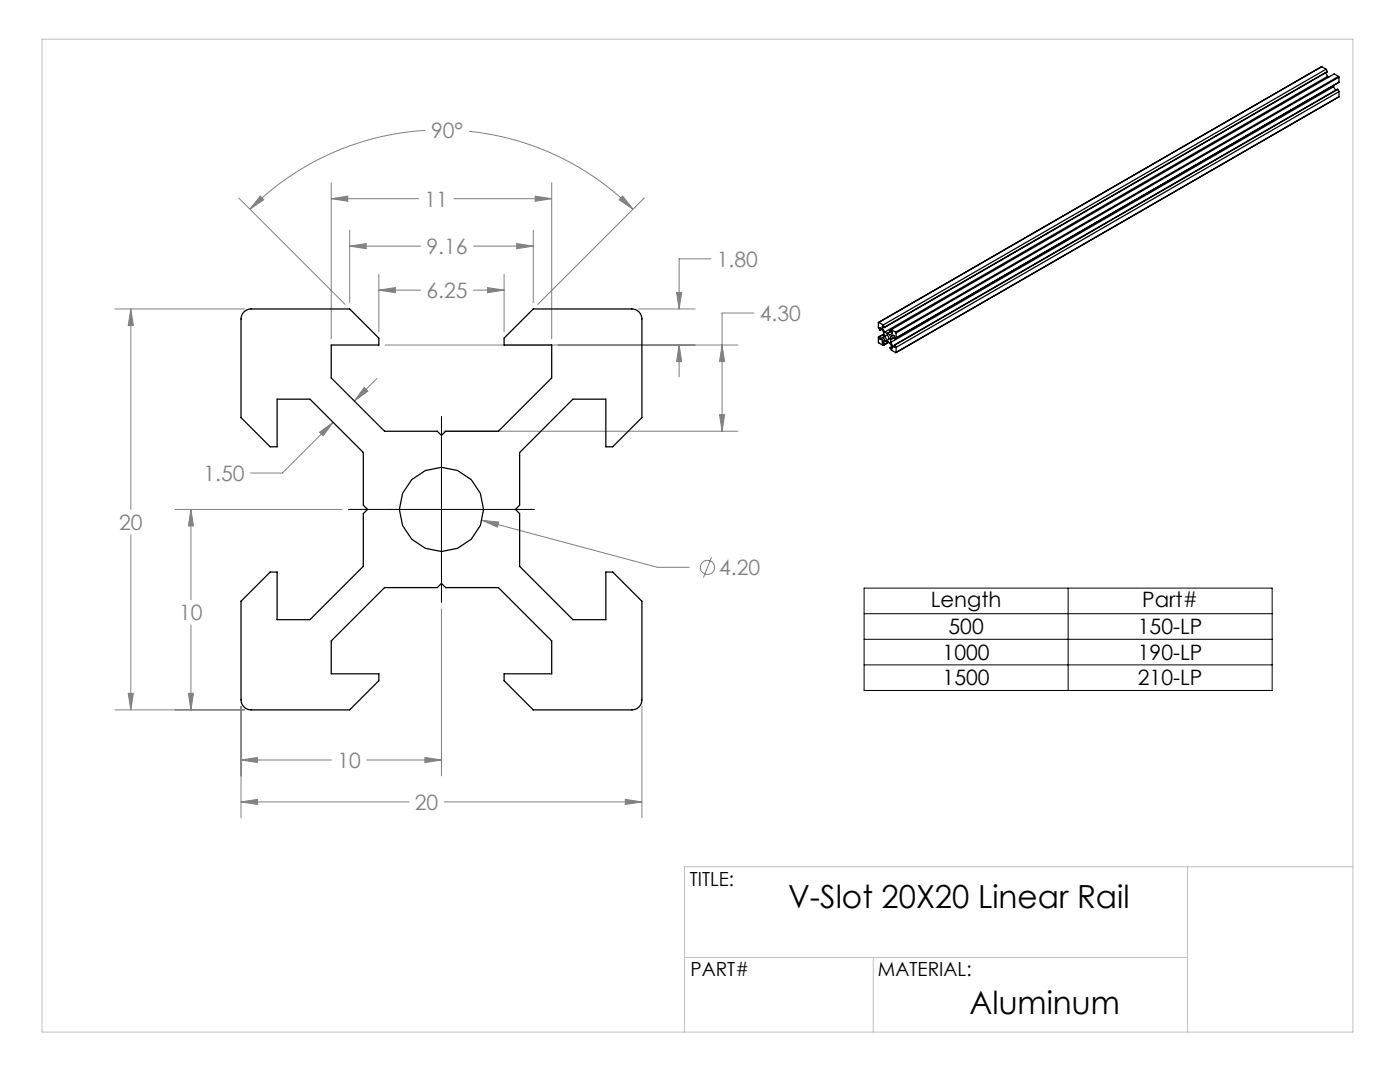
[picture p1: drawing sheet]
<svg xmlns="http://www.w3.org/2000/svg" width="279mm" height="216mm" viewBox="0 0 279 216" stroke-linecap="round" stroke-linejoin="round" font-family="sans-serif">
<g fill="none" stroke="#808080" stroke-width=".2">
<path d="M47.6 39.5l21.3 21.3M51.9 39.1l.7 .8-2.7 1.9zM66.1 36.5v31.1M66.1 39.6h17.5M66.1 39.6l3.3-.5v1.1zM84.8 26a54 54 0 0 0-34.9 15.8M90.6 39.6h19.5M93.6 26.2a54 54 0 0 1 32.7 15.6M106.8 39.1l3.3 .5-3.3 .6zM110.1 36.5v31.1M124.3 39.1l2 2.7-2.7-1.9zM128.6 39.5l-21.3 21.3"/>
<path d="M69.8 49.1l3.3-.5v1zM69.8 45.9v14.5M69.8 49.1h14.1M75.6 54.7v11.5M75.6 57.9h8.3M75.6 57.9l3.3-.5v1zM94.5 49.1h11.9M94.5 57.9h6.1M97.3 57.4l3.3 .5-3.3 .5zM100.6 54.7v11.5M103.1 48.6l3.3 .5-3.3 .5zM106.4 45.9v14.5"/>
<path d="M135 58.3h1l-.5 3.3zM141.9 51.6h-6.4v10M22.9 61.6h25.9M26.1 61.6v40.1M26.1 61.6l.5 3.4h-1zM72.7 77.3l.7 .7-2.7 2zM75.2 75.5l-4.5 4.5M76.9 68.8h70.4M127.4 61.6h11.3M135.5 68.8v6.4M135.5 68.8l.5 3.4h-1zM144.1 68.8l.5 3.4h-1z"/>
<path d="M150.5 62.5h-6.4v23.5M63.8 86.2l2.7-1.9-2 2.7zM66.5 84.3l-10.1 10.1h-6.4M88.5 86h58.8M143.6 82.7h1l-.5 3.3zM26.1 106.7v34.9M34.9 101.6h33.4M38.1 101.6v18.1M38.1 101.6l.5 3.4h-1zM96.2 103.8l35 9.4h6.4M96.2 103.8l3.3 .4-.2 1zM142 111.2l-1.6 4"/>
<path d="M25.6 138.3h1l-.5 3.3zM37.6 138.3h1l-.5 3.3zM38.1 124.7v16.9M88.1 121.5v33.3M22.9 141.6h25.9M48.1 151.6l3.3-.5v1.1zM48.1 140.9v22.3M48.1 151.6h18.1M73.2 151.6h14.9M84.8 151.1l3.3 .5-3.3 .6zM124.8 159.5l3.3 .5-3.3 .5zM128.1 140.9v22.3"/>
<path d="M48.1 160l3.3-.5v1zM48.1 160h33.5M88.7 160h39.4"/>
<circle cx="141.2" cy="113.2" r="1.41"/>
</g>
<path d="M88.1 83.1v37.1M69.5 101.6h37.2M172.5 117.4h81.4v20.4h-81.4zM213.2 117.4v20.4M172.5 122.5h81.4M172.5 127.6h81.4M172.5 132.7h81.4" fill="none" stroke="#000" stroke-width=".2"/>
<path d="M8.4 7.8h261.6v198.1h-261.6zM237 172.9v33M270 172.9h-133.4v33M136.6 191h100.4M174.3 191v14.9" fill="none" stroke="#c0c0c0" stroke-width=".2"/>
<path d="M26.1 61.6l.5 3.4h-1zM25.6 138.3h1l-.5 3.3zM48.1 160l3.3-.5v1zM124.8 159.5l3.3 .5-3.3 .5zM48.1 151.6l3.3-.5v1.1zM84.8 151.1l3.3 .5-3.3 .6zM37.6 138.3h1l-.5 3.3zM38.1 101.6l.5 3.4h-1zM96.2 103.8l3.1 1.4 .2-1zM143.6 82.7h1l-.5 3.3zM144.1 68.8l.5 3.4h-1zM106.8 39.1l3.3 .5-3.3 .6zM66.1 39.6l3.3-.5v1.1zM69.8 49.1l3.3-.5v1zM103.1 48.6l3.3 .5-3.3 .5zM75.6 57.9l3.3-.5v1zM97.3 57.4l3.3 .5-3.3 .5zM124.3 39.1l2 2.7-2.7-1.9zM51.9 39.1l.7 .8-2.7 1.9zM135.5 68.8l.5 3.4h-1zM135 58.3h1l-.5 3.3zM72.7 77.3l.7 .7-2.7 2zM63.8 86.2l2.7-1.9-2 2.7z" fill="#808080"/>
<g fill="none" stroke="#000" stroke-width=".25">
<path d="M263.8 13.3l-88.5 51M263.8 13.3l.8 .5M263.8 13.3l-88.4 51M264.5 14.5l.5 .7M264.6 13.8l.3 .5M264.6 13.8l-88.3 51M264.9 14.3l-88.4 51M264.9 14.3l-88.4 51.1M265 15.2l-88.4 51.1M265 15.2l.2 .2M266.1 17.3l-88.3 51M266.1 17.3l.5 .7"/>
<path d="M266.1 17v.3M267 17.8l-88.4 51.1M267 17.8l.2 .5M267 17.8l-88.5 51M267.1 15.3l.1 .1M267.1 15.3l-88.4 51M267.1 15.3l-.8-.5-88.4 51M267.2 19.3l-88.4 51.1M267.2 15.4l-88.4 51M267.2 16.4l-88.6 51.2M267.2 15.4v1M267.2 18.3v1"/>
<path d="M267.2 16.4l-.2 .2M267.2 18.3l-88.4 51M267.2 19.3l-88.4 51M48.7 62.2a2 2 0 0 1 1.4-.6h19.7l5.8 5.9v1.3h-9.5v6.6l10.6 10.6h10.6l.8 .9 .8-.9h10.6l10.6-10.6v-6.6h-9.5v-1.3l5.8-5.9h19.7a2 2 0 0 1 2 2v19.7l-5.8 5.8h-1.4v-9.5h-6.6l-10.6 10.7v10.5l-.8 .8 .8 .9v10.5l10.6 10.6h6.6v-9.5h1.4l5.8 5.9v19.6a2 2 0 0 1-2 2h-19.7l-5.8-5.8v-1.4h9.5v-6.5l-10.6-10.7h-10.6l-.8-.8-.8 .8h-10.6l-10.6 10.7v6.5h9.5v1.4l-5.8 5.8h-19.7a2 2 0 0 1-2-2v-19.6l5.8-5.9h1.4v9.5h6.6l10.6-10.6v-10.5l.8-.9-.8-.8v-10.5l-10.6-10.7h-6.6v9.5h-1.4l-5.8-5.8v-19.7a2 2 0 0 1 .6-1.4zM175.4 64.3l-.1 1.1 .3 .5M175.4 64.3l.9 .5M175.6 67.1v.1M175.6 65.9v-.5l.3 .2 .5 .8v.6v.5l-.5 .3-.3-.2M175.6 67.2v.4M176 65.7l-.4 .2M176.1 65.5l.5 .8M176.1 68.5l.4 .2"/>
<path d="M176.1 68.5v-.4l.5-.2 .5 .2a1.58 1.58 0 0 1 .9 1.5l-.4-.3M176.3 64.8l.2 .5M176.4 66.6l-1.1 .7v1.1l1 .5M176.4 66.7l-.8 .5M176.4 67.2l-.8 .4M176.4 65.3l-.3 .2M176.5 65.4l-.4-.3v.4M176.5 65.3v.1M176.5 68.7l-.2 .2M176.6 66.3l.4 .2M176.8 66.9a.54 .54 0 0 1 .5 .3 .54 .54 0 0 1-.1 .6l-.4-.3-.1-.4zM176.9 68l-.8 .5"/>
<path d="M177.3 68.3l-.8 .4M177.3 68.3l-1 .6M177.6 69.3l.3 .6 .9 .4M177.7 67.7l.1 .1M177.8 67.8v.5M177.8 68.3l.4 .8M177.8 67.7l.7-.4-.8 .4M177.8 67.7h-.1M177.8 66.1l-.8 .4M177.9 66.1l-.9 .4M177.9 65.8l-.3 .2 .4 .2v.4l-.4 .2-.5-.2M177.9 65.8l.8 .5"/>
<path d="M178 69.1l-.4 .2M178.5 68.8v.5l-.3-.2M178.5 68.8l.1 .1M178.5 67.4l-.7 .4M178.5 69l-.3 .1M178.6 67.6l-.1-.5-.3-.2-.4 .3v.5M178.6 68.9l.2 .4M178.7 66.3l.1 .1M178.8 66.4v1l-.2 .2M178.8 69.3v1"/>
<circle cx="88.1" cy="101.6" r="8.4"/>
</g>
<g font-size="6.3">
<text x="157.3" y="181.3">V-Slot 20X20 Linear Rail</text>
<text x="193.5" y="202.3">Aluminum</text>
</g>
<g font-size="4.2" fill="#808080">
<text x="86" y="27.5">90°</text>
<text x="84.7" y="41.3">11</text>
<text x="85.1" y="50.7">9.16</text>
<text x="143.1" y="53.3">1.80</text>
<text x="85.1" y="59.5">6.25</text>
<text x="151.6" y="64.1">4.30</text>
<text x="40.6" y="96">1.50</text>
<text x="23.8" y="105.8">20</text>
<text x="143.5" y="114.8">4.20</text>
<text x="35.8" y="123.8">10</text>
<text x="67.3" y="153.2">10</text>
<text x="82.8" y="161.6">20</text>
</g>
<g font-size="4.2">
<text x="185.7" y="121">Length</text>
<text x="228" y="121">Part#</text>
<text x="188.1" y="131.6">1000</text>
<text x="189.3" y="126.5">500</text>
<text x="227.1" y="126.5">150-LP</text>
<text x="227.1" y="131.6">190-LP</text>
<text x="188.1" y="136.8">1500</text>
<text x="227.1" y="136.8">210-LP</text>
</g>
<g font-size="3.9">
<text x="137.7" y="176.8">TITLE:</text>
<text x="137.8" y="194.8">PART#</text>
<text x="175.2" y="194.8">MATERIAL:</text>
</g>
</svg>
